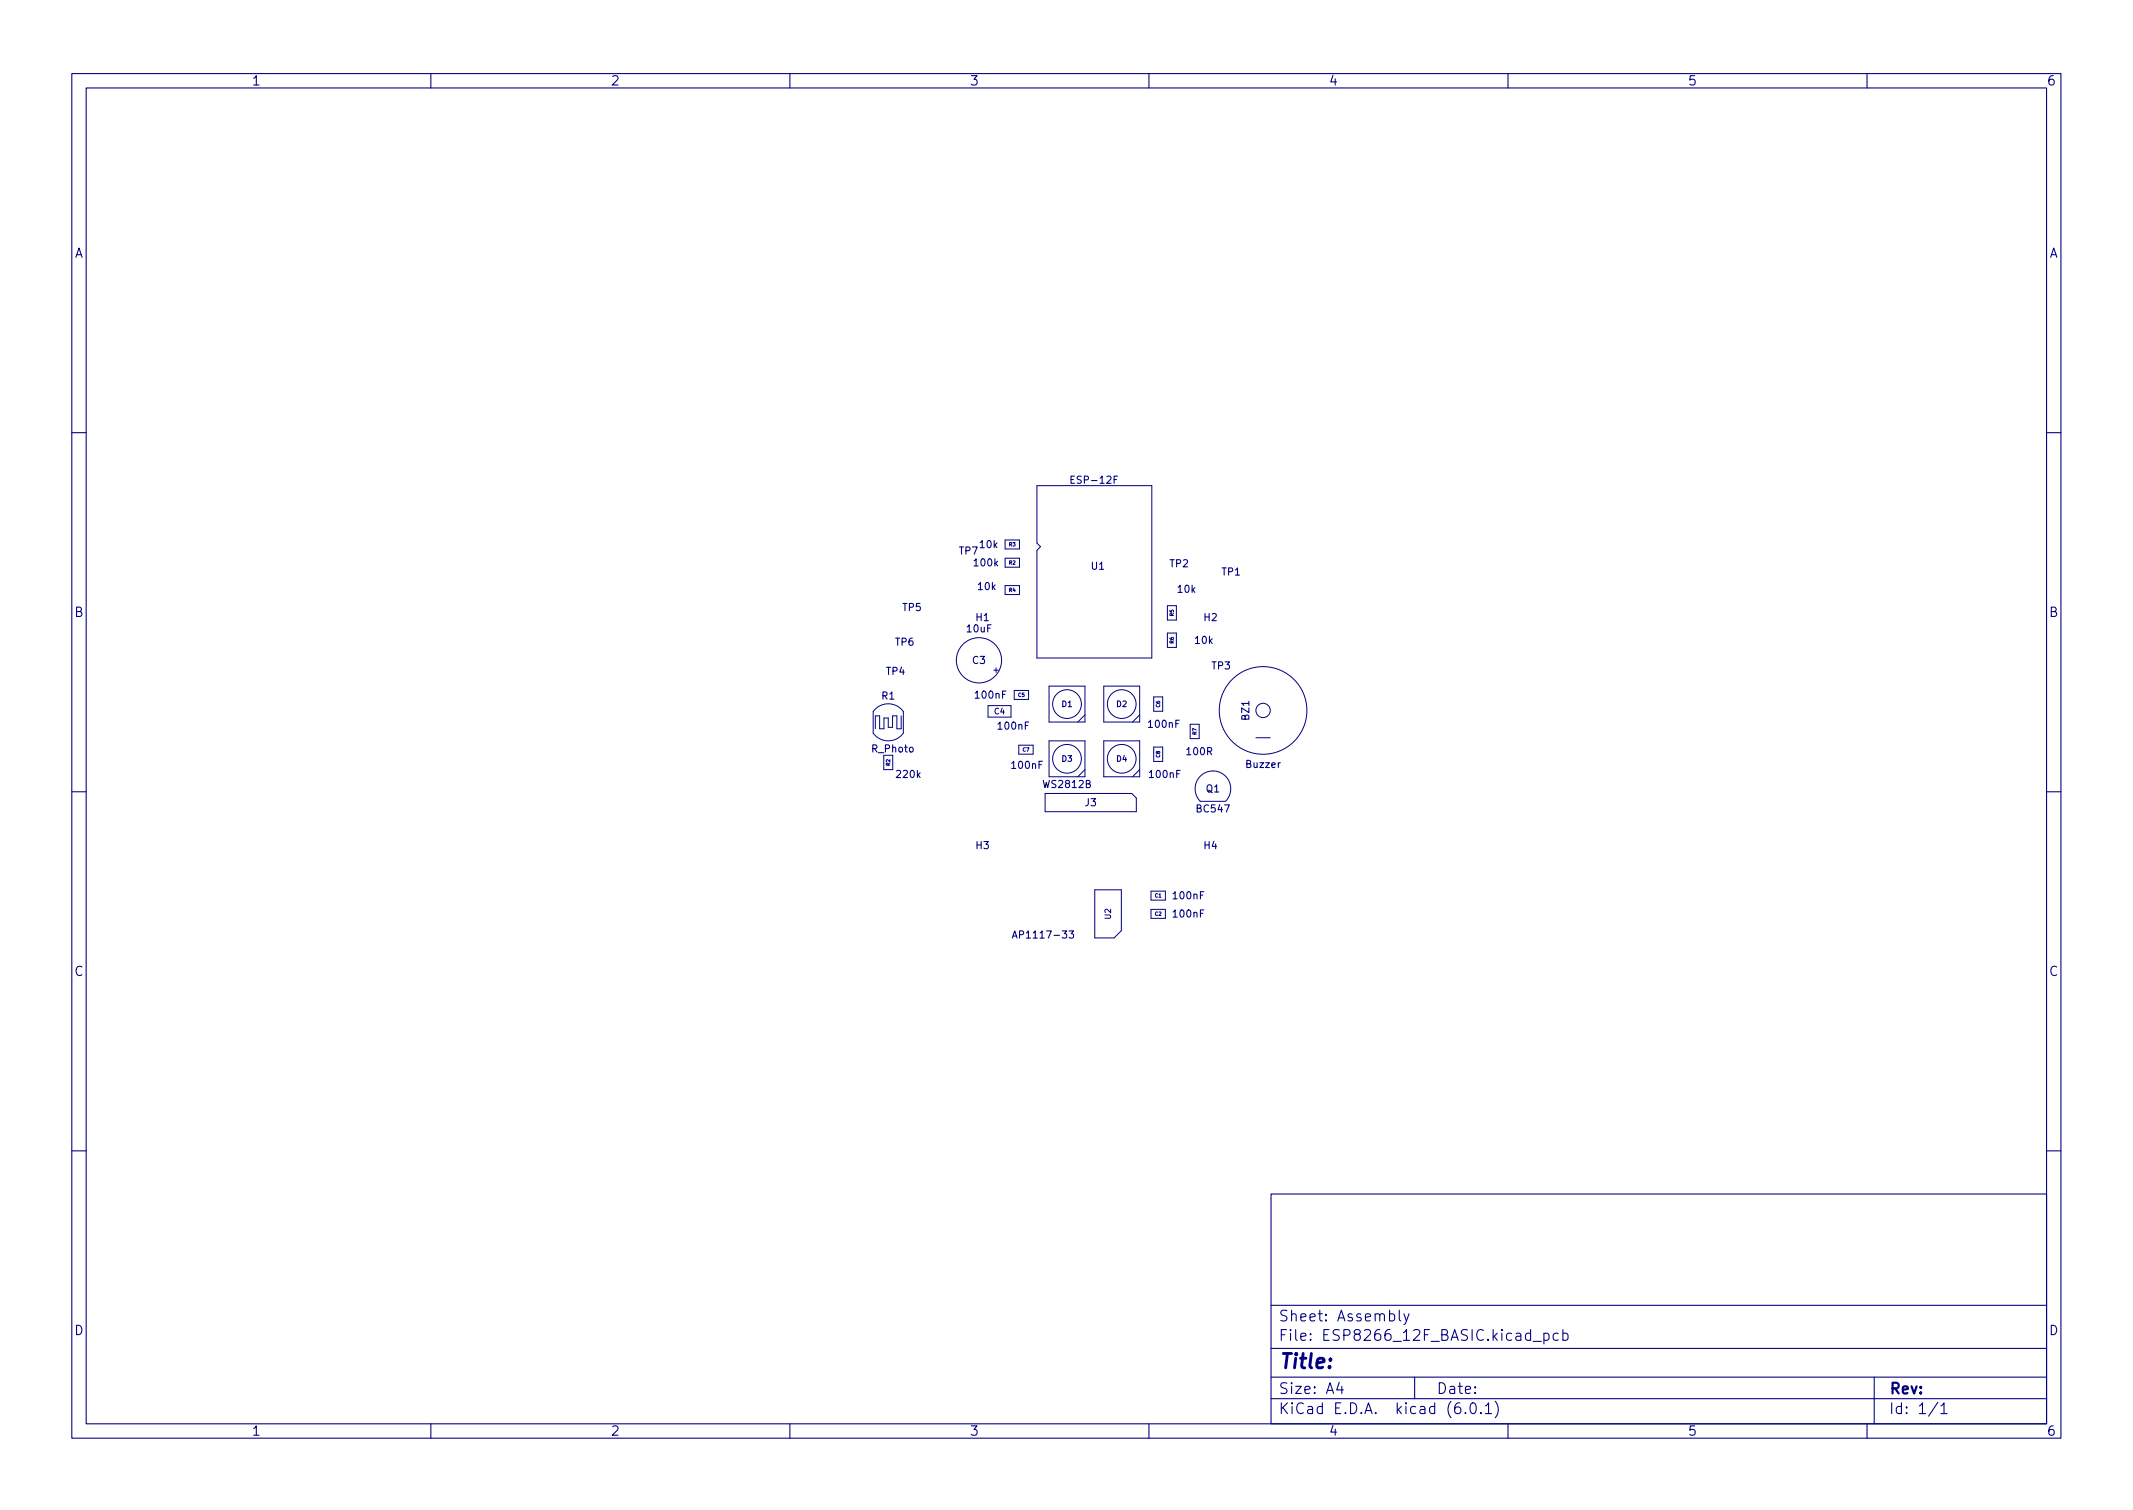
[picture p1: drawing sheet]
<svg xmlns="http://www.w3.org/2000/svg" width="297mm" height="210mm" viewBox="0 0 297 210" stroke-linecap="round" stroke-linejoin="round" font-family="sans-serif">
<g fill="none" stroke="#000080" stroke-width=".15">
<path d="M10 10.2h277v190.1h-277zM12 12.2h273v186.1h-273zM60 10.2v2M110 10.2v2M160 10.2v2M210 10.2v2M260 10.2v2M10 60.2h2M155.6 66.3h-.5v1M285 60.2h2M10 110.2h2M285 110.2h2"/>
<path d="M141 130.6l.3-1 .3 1M141.1 130.3h.4M148.9 129.6h.6l-.3 .4 .3 .1v.4l-.2 .1-.4-.1M10 160.2h2M177 166.3h108v32h-108zM285 160.2h2M60 198.3v2M110 198.3v2M160 198.3v2M177 194.8h108M177 191.8h108M177 187.8h108"/>
<path d="M177 181.8h108M186.5 192.5l-.4 1h1M186.9 193v1M194.9 182.4v1.3l.2 .2M195.5 182.9l.4 1M196.2 182.9l-.5 1.4-.2 .1M197 191.8v3M204.1 196.7v.1h-.1l.1-.1v.1M204.9 195.4a.36 .36 0 0 1 .6 .2 .77 .77 0 0 1-.4 1.2 1 1 0 0 1-.2-1.4zM206.2 196.7l.1 .1h-.1h-.1l.1-.1v.1M206.9 195.8l.4-.5v1.5M206.9 196.8h.8"/>
<path d="M208.2 195.1a1.72 1.72 0 0 1 0 2.3M210 198.3v2M213.5 186.8h1.1M215 185.7l.4-.1 .3 .3v.4l-.1 .3h-.2h-.4M215 185.6v1.5M217 185.7l-.4-.1-.3 .3v.4l.1 .3h.2h.4M217.6 185.7l.5-.1 .3 .3v.4l-.2 .3h-.1h-.5M217.6 185.1v1.5M260 198.3v2M261 191.8v6.5M269.9 195.3l-1.3 1.9M270.3 195.8l.4-.5v1.5"/>
<path d="M270.3 196.8h.8"/>
</g>
<g fill="none" stroke="#000080" stroke-width=".14">
<path d="M140 75.2h2v1.2h-2zM140 77.7h2v1.3h-2zM144.4 67.6h16v24h-16v-15l.5-.5-.5-.5zM121.9 98.8a2.58 2.58 0 0 1 3.9 .3v3a2.58 2.58 0 0 1-4.2 0v-3zM125.5 99.7v1.8h-.6v-1.8h-.6v1.6h-.6v-1.3h-.6v1.5h-.6v-1.8h-.6v1.8M137.6 98.3h3.2v1.6h-3.2zM138.4 93.3h.6M138.7 93v.6M140 81.5h2v1.3h-2zM141.2 96.1h2v1.3h-2zM146.1 95.5h5v5h-5zM151.1 99.5l-1 1"/>
<path d="M153.7 95.5h5v5h-5zM158.7 99.5l-1 1M160.7 97h1.2v2h-1.2zM162.6 88.1h1.2v2h-1.2zM162.6 84.3h1.2v2h-1.2zM123.1 105.2v2h1.2v-2M141.9 103.8h2v1.2h-2zM145.5 110.5h12.1l.6 .6v1.9h-12.7zM146.1 103.2h5v5h-5zM151.1 107.2l-1 1M153.7 103.2h5v5h-5zM158.7 107.2l-1 1"/>
<path d="M160.7 104h1.2v2h-1.2zM165.7 100.8h1.3v2h-1.3zM170.6 111.6h-3.4a2.48 2.48 0 0 1 0-3.5 2.48 2.48 0 0 1 3.5 0 2.48 2.48 0 0 1 0 3.5M174.9 102.7h2M152.5 123.9h3.7v5.7l-1 1h-2.7zM160.3 124.1h2v1.2h-2zM160.3 126.6h2v1.3h-2z"/>
<circle cx="136.3" cy="91.9" r="3.2"/>
<circle cx="148.6" cy="98" r="2"/>
<circle cx="156.2" cy="98" r="2"/>
<circle cx="175.9" cy="98.9" r="6.1"/>
<circle cx="175.9" cy="98.9" r="1"/>
<circle cx="148.6" cy="105.7" r="2"/>
<circle cx="156.2" cy="105.7" r="2"/>
</g>
<text font-size="2.8" fill="#000080" x="178" y="190.6">Title:</text>
<g font-size="2.1" fill="#000080">
<text x="178" y="184">Sheet: Assembly</text>
<text x="178" y="186.7">File: ESP8266_12F_BASIC.kicad_pcb</text>
<text x="178" y="196.9">KiCad E.D.A. kicad (6.0.1)</text>
<text x="178" y="194.1">Size: A4</text>
<text x="200" y="194.1">Date:</text>
<text x="263" y="194.1">Rev:</text>
<text x="263" y="196.9">Id: 1/1</text>
</g>
<g font-size="1.8" fill="#000080">
<text x="35" y="11.9">1</text>
<text x="85" y="11.9">2</text>
<text x="135" y="11.9">3</text>
<text x="185" y="11.9">4</text>
<text x="235" y="11.9">5</text>
<text x="285" y="11.9">6</text>
<text x="10.3" y="35.9">A</text>
<text x="285.3" y="35.9">A</text>
<text x="10.3" y="85.9">B</text>
<text x="285.3" y="85.9">B</text>
<text x="10.3" y="135.9">C</text>
<text x="285.3" y="135.9">C</text>
<text x="10.3" y="185.9">D</text>
<text x="285.3" y="185.9">D</text>
<text x="35" y="199.9">1</text>
<text x="85" y="199.9">2</text>
<text x="135" y="199.9">3</text>
<text x="185" y="199.9">4</text>
<text x="235" y="199.9">5</text>
<text x="285" y="199.9">6</text>
</g>
<g font-size="1.4" fill="#000080">
<text x="149.5" y="67.3">ESP-12F</text>
<text x="133.6" y="77.2">TP7</text>
<text x="136.5" y="76.3">10k</text>
<text x="135.7" y="78.9">100k</text>
<text x="136.3" y="82.2">10k</text>
<text x="152" y="79.3">U1</text>
<text x="162.9" y="79">TP2</text>
<text x="164.1" y="82.5">10k</text>
<text x="170.2" y="80.1">TP1</text>
<text x="124.7" y="89.9">TP6</text>
<text x="125.7" y="85.1">TP5</text>
<text x="134.7" y="88">10uF</text>
<text x="135.9" y="86.5">H1</text>
<text x="166.5" y="89.6">10k</text>
<text x="167.7" y="86.5">H2</text>
<text x="123.4" y="94">TP4</text>
<text x="135.4" y="92.4">C3</text>
<text x="168.8" y="93.2">TP3</text>
<text x="122.8" y="97.4">R1</text>
<text x="135.9" y="97.3">100nF</text>
<text x="139.1" y="101.6">100nF</text>
<text x="160" y="101.3">100nF</text>
<text x="174" y="100.2" transform="rotate(-90 174 100.2)">BZ1</text>
<text x="121.5" y="104.8">R_Photo</text>
<text x="141" y="107">100nF</text>
<text x="165.3" y="105.1">100R</text>
<text x="173.6" y="106.9">Buzzer</text>
<text x="124.9" y="108.3">220k</text>
<text x="145.4" y="109.7">WS2812B</text>
<text x="151.1" y="112.3">J3</text>
<text x="160.2" y="108.3">100nF</text>
<text x="166.7" y="113.1">BC547</text>
<text x="168" y="110.3">Q1</text>
<text x="135.9" y="118.2">H3</text>
<text x="167.7" y="118.2">H4</text>
<text x="163.5" y="125.2">100nF</text>
<text x="141.8" y="130.7">AP1117-33</text>
<text x="163.5" y="127.7">100nF</text>
</g>
<g font-size="1.1" fill="#000080">
<text x="138.5" y="99.5">C4</text>
<text x="147.9" y="98.4">D1</text>
<text x="155.5" y="98.4">D2</text>
<text x="147.9" y="106.1">D3</text>
<text x="155.5" y="106.1">D4</text>
<text x="154.7" y="128" transform="rotate(-90 154.7 128)">U2</text>
</g>
<g font-size=".7" fill="#000080">
<text x="140.5" y="76.1">R3</text>
<text x="140.5" y="82.4">R4</text>
<text x="140.5" y="78.6">R2</text>
<text x="163.4" y="89.6" transform="rotate(-90 163.4 89.6)">R6</text>
<text x="163.4" y="85.8" transform="rotate(-90 163.4 85.8)">R5</text>
<text x="141.8" y="97">C5</text>
<text x="161.5" y="98.5" transform="rotate(-90 161.5 98.5)">C6</text>
<text x="123.9" y="106.6" transform="rotate(-90 123.9 106.6)">R2</text>
<text x="142.4" y="104.6">C7</text>
<text x="161.5" y="105.5" transform="rotate(-90 161.5 105.5)">C8</text>
<text x="166.6" y="102.3" transform="rotate(-90 166.6 102.3)">R7</text>
<text x="160.8" y="125">C1</text>
<text x="160.8" y="127.5">C2</text>
</g>
</svg>
